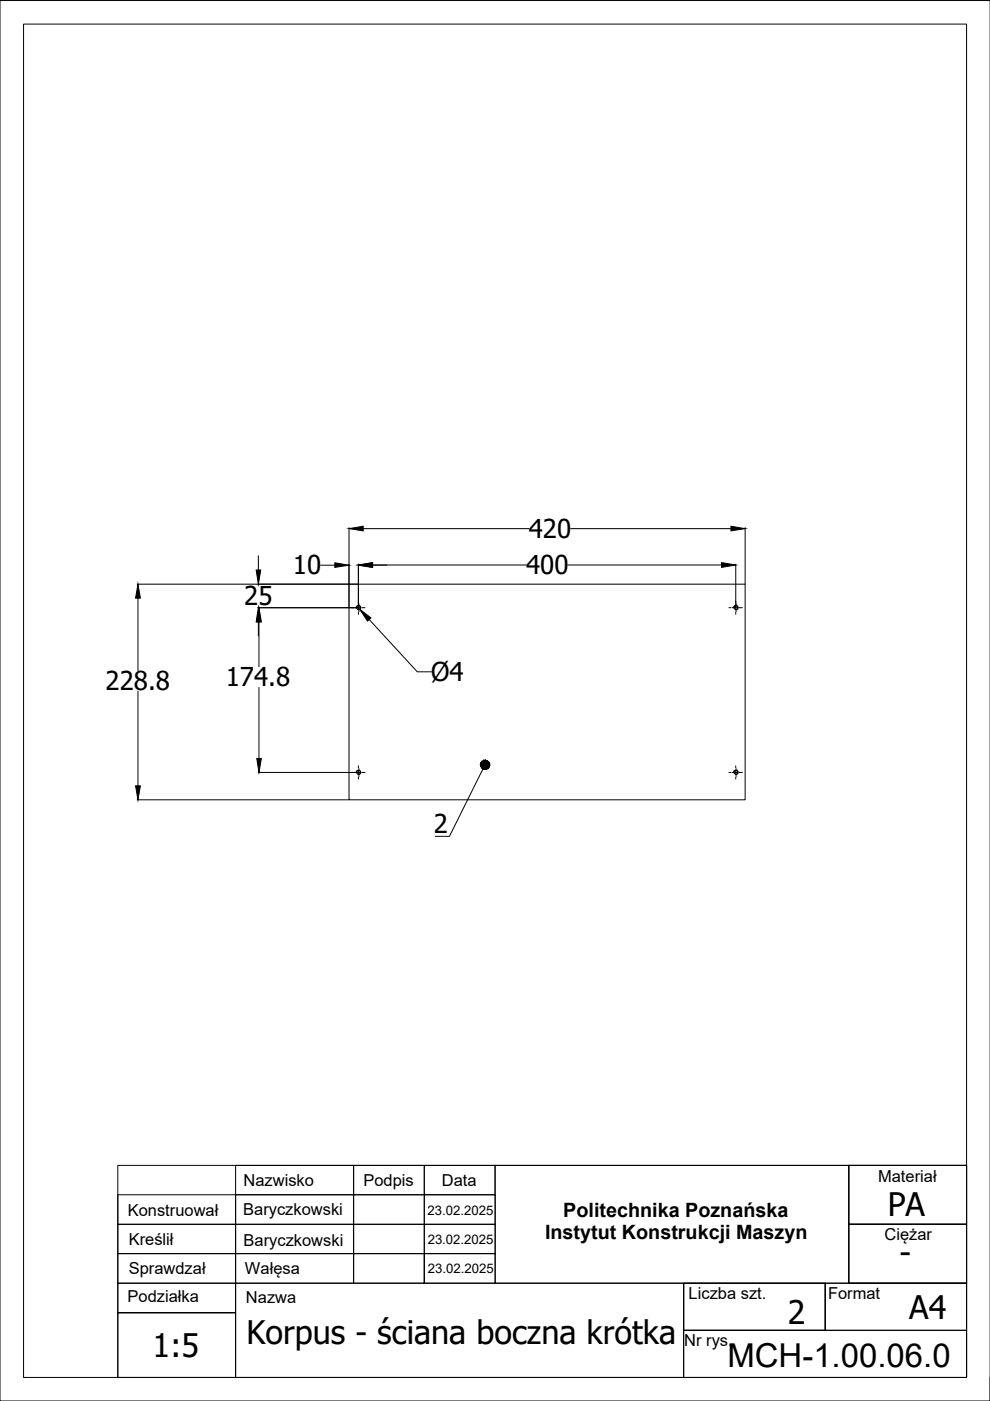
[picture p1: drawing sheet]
<svg xmlns="http://www.w3.org/2000/svg" width="210mm" height="297mm" viewBox="0 0 210 297" stroke-linecap="round" stroke-linejoin="round" font-family="sans-serif">
<!-- layer: Widoczne (ISO) -->
<g fill="none" stroke="#000" stroke-width=".21">
<path d="M74 123.9h84v45.7h-84zM25 247.1h179.9v44.9h-179.9zM25 259.6h25v6.2h-25zM25 253.3h25v6.3h-25zM50 259.6h25v6.2h-25zM50 253.3h25v6.3h-25zM50 247.1h25v6.2h-25zM75 247.1h15v6.2h-15zM75 253.3h15v6.3h-15zM75 259.6h15v6.2h-15zM90 259.6h15v6.2h-15zM90 253.3h15v6.3h-15z"/>
<path d="M90 247.1h14.9v6.2h-14.9zM105 247.1h75v25h-75zM180 247.1h24.9v12.5h-24.9zM180 259.6h24.9v12.5h-24.9zM180 259.6h24.9v22.5h-29.9v-10h29.9h-24.9zM204.9 247.1v-242h-199.9v286.9h20M25 265.8h25v6.3h-25zM25 272.1h25v19.9h-25v-13.7h25h-25zM50 265.8h25v6.3h-25zM50 272.1h94.9v19.9h-94.9zM75 265.8h30v6.3h-15v-6.3v6.3h-15zM144.9 272.1h30.1v10h-30.1z"/>
<path d="M144.9 282.1h60v9.9h-60z"/>
<circle cx="76" cy="128.8" r=".4"/>
<circle cx="156" cy="128.8" r=".4"/>
<circle cx="76" cy="163.8" r=".4"/>
<circle cx="156" cy="163.8" r=".4"/>
</g>
<path d="M75.5 128.7a.49 .49 0 0 1 .6-.4 .49 .49 0 0 1 .4 .6 .49 .49 0 0 1-.6 .4M155.5 128.7a.49 .49 0 0 1 .6-.4 .49 .49 0 0 1 .4 .6 .49 .49 0 0 1-.6 .4M75.5 163.7a.49 .49 0 0 1 .6-.4 .49 .49 0 0 1 .4 .5 .49 .49 0 0 1-.6 .4M155.5 163.7a.49 .49 0 0 1 .6-.4 .49 .49 0 0 1 .4 .5 .49 .49 0 0 1-.6 .4M204.9 247.1v44.9" fill="none" stroke="#000" stroke-width=".21"/>
<!-- layer: wymiarowanie -->
<g fill="none" stroke="#000" stroke-width=".21">
<path d="M0 .1h209.9v296.9h-209.9zM74 111.9v11.9M77 112.1h35.1M121 112.1h34M158 111.9v11.9M29.1 123.9h44.8M29.3 126.8v15.4M74.6 128.8h.4M75.3 128.8h.1M75.5 128.8h1M76 129.6h.1M76 128.1h.1"/>
<path d="M76 127.5v.3M76 128.3v1M76 129.8v.4M76.7 128.8h.1M77 128.8h.4M78.3 131.3l10.2 11.1h3M154.6 128.8h.4M155.2 128.8h.1M155.5 128.8h1M156 129.6h.1M156 128.1h.1M156 127.5v.3"/>
<path d="M156 128.3v1M156 129.8v.4M156.7 128.8h.1M157 128.8h.4M29.3 146.5v20.1M29.1 169.6h44.8M74.6 163.8h.4M75.3 163.8h.1M75.5 163.8h1M76 164.5h.1M76 163.1h.1M76 162.4v.4"/>
<path d="M76 163.3v1M76 164.8v.4M76.7 163.8h.1M77 163.8h.4M102.4 163.1l-7.1 14.2h-3M154.6 163.8h.4M155.2 163.8h.1M155.5 163.8h1M156 164.5h.1M156 163.1h.1M156 162.4v.4M156 163.3v1"/>
<path d="M156 164.8v.4M156.7 163.8h.1M157 163.8h.4"/>
</g>
<g fill="#000" stroke="#000" stroke-width=".21">
<path d="M74 112.1l3-.5v1zM155 111.6l3 .5-3 .5zM29.3 123.9l.5 2.9h-1.1zM76.2 129.1l2.5 1.9-.8 .7zM28.7 166.6h1.1l-.5 3zM103.3 161.3l.3 .2-.8 .7z"/>
<path d="M101.9 162.5l.2 .3 .7-.6zM102.1 162.8l.7-.6-.4 .9zM102.8 162.2l-.4 .9h.4z"/>
<path d="M102.2 161.4l-.3 .3 .9 .5zM101.9 161.7l.9 .5-.9-.1zM101.9 162.1v.4l.9-.3z"/>
<path d="M102.8 162.2v.9h.4zM102.8 162.2l.7 .7-.3 .2zM102.8 162.2l.7 .7 .3-.3z"/>
<path d="M102.9 161.1l-.1 1.1 .5-.9zM102.5 161.2l.4-.1-.1 1.1zM102.2 161.4l.6 .8-.3-1z"/>
<path d="M102.8 162.2l1 .4v-.4zM102.8 162.2l1-.4v.4zM102.8 162.2l1-.4-.2-.3z"/>
</g>
<!-- layer: cienka -->
<g fill="none" stroke="#000" stroke-width=".21">
<path d="M54.8 117.8v3M68 119.8h3M74 119.6v9.2M76 119.6v9.2M79 119.8h32.5M79 119.8h3M120.4 119.8h32.6M156 119.6v9.2M54.6 128.8h21.3M54.6 123.9h21.3M54.8 131.9v2.9M54.9 131.9v9.5"/>
<path d="M54.9 145.7v15.1M54.7 163.8h21.2M209.9 292v5"/>
</g>
<path d="M71 119.3l3 .5-3 .5zM76 119.8l3-.5v1zM153 119.3l3 .5-3 .5zM54.3 120.8h1l-.5 3.1zM54.8 128.8l.5 3.1h-1zM54.9 128.8l.5 3.1h-1zM54.4 160.8h1l-.5 3z" fill="#000" stroke="#000" stroke-width=".21"/>
<text font-size="7" x="154.2" y="289.8">MCH-1.00.06.0</text>
<g font-size="6.9">
<text x="188.2" y="257.8">PA</text>
<text x="190.7" y="268">-</text>
<text x="167" y="280.7">2</text>
<text x="192.8" y="279.6">A4</text>
<text x="32.3" y="287.6">1:5</text>
<text x="52.2" y="284.9">Korpus - ściana boczna krótka</text>
</g>
<g font-size="5.5">
<text x="112.1" y="114">420</text>
<text x="62.1" y="121.8">10</text>
<text x="111.5" y="121.7">400</text>
<text x="51.8" y="128.3">25</text>
<text x="22.4" y="146.3">228.8</text>
<text x="47.9" y="145.5">174.8</text>
<text x="91.4" y="144.3">Ø4</text>
<text x="92" y="176.6">2</text>
</g>
<g font-size="4.2">
<text x="115.6" y="262.8">Instytut Konstrukcji Maszyn</text>
<text x="119.4" y="258">Politechnika Poznańska</text>
</g>
<g font-size="3.5">
<text x="51.6" y="251.5">Nazwisko</text>
<text x="77" y="251.4">Podpis</text>
<text x="93.7" y="251.4">Data</text>
<text x="186.2" y="250.6">Materiał</text>
<text x="27.1" y="257.8">Konstruował</text>
<text x="51.6" y="257.7">Baryczkowski</text>
<text x="27.3" y="264">Kreślił</text>
<text x="187.5" y="262.9">Ciężar</text>
<text x="51.6" y="264.1">Baryczkowski</text>
<text x="27.3" y="270.2">Sprawdzał</text>
<text x="51.9" y="270.1">Wałęsa</text>
<text x="146" y="275.4">Liczba szt.</text>
<text x="175.6" y="275.4">Format</text>
<text x="27.1" y="276">Podziałka</text>
<text x="52.2" y="276.2">Nazwa</text>
<text x="145.1" y="285.4">Nr rys.</text>
</g>
<g font-size="2.8">
<text x="90.6" y="257.7">23.02.2025</text>
<text x="90.7" y="263.8">23.02.2025</text>
<text x="90.7" y="270">23.02.2025</text>
</g>
</svg>
